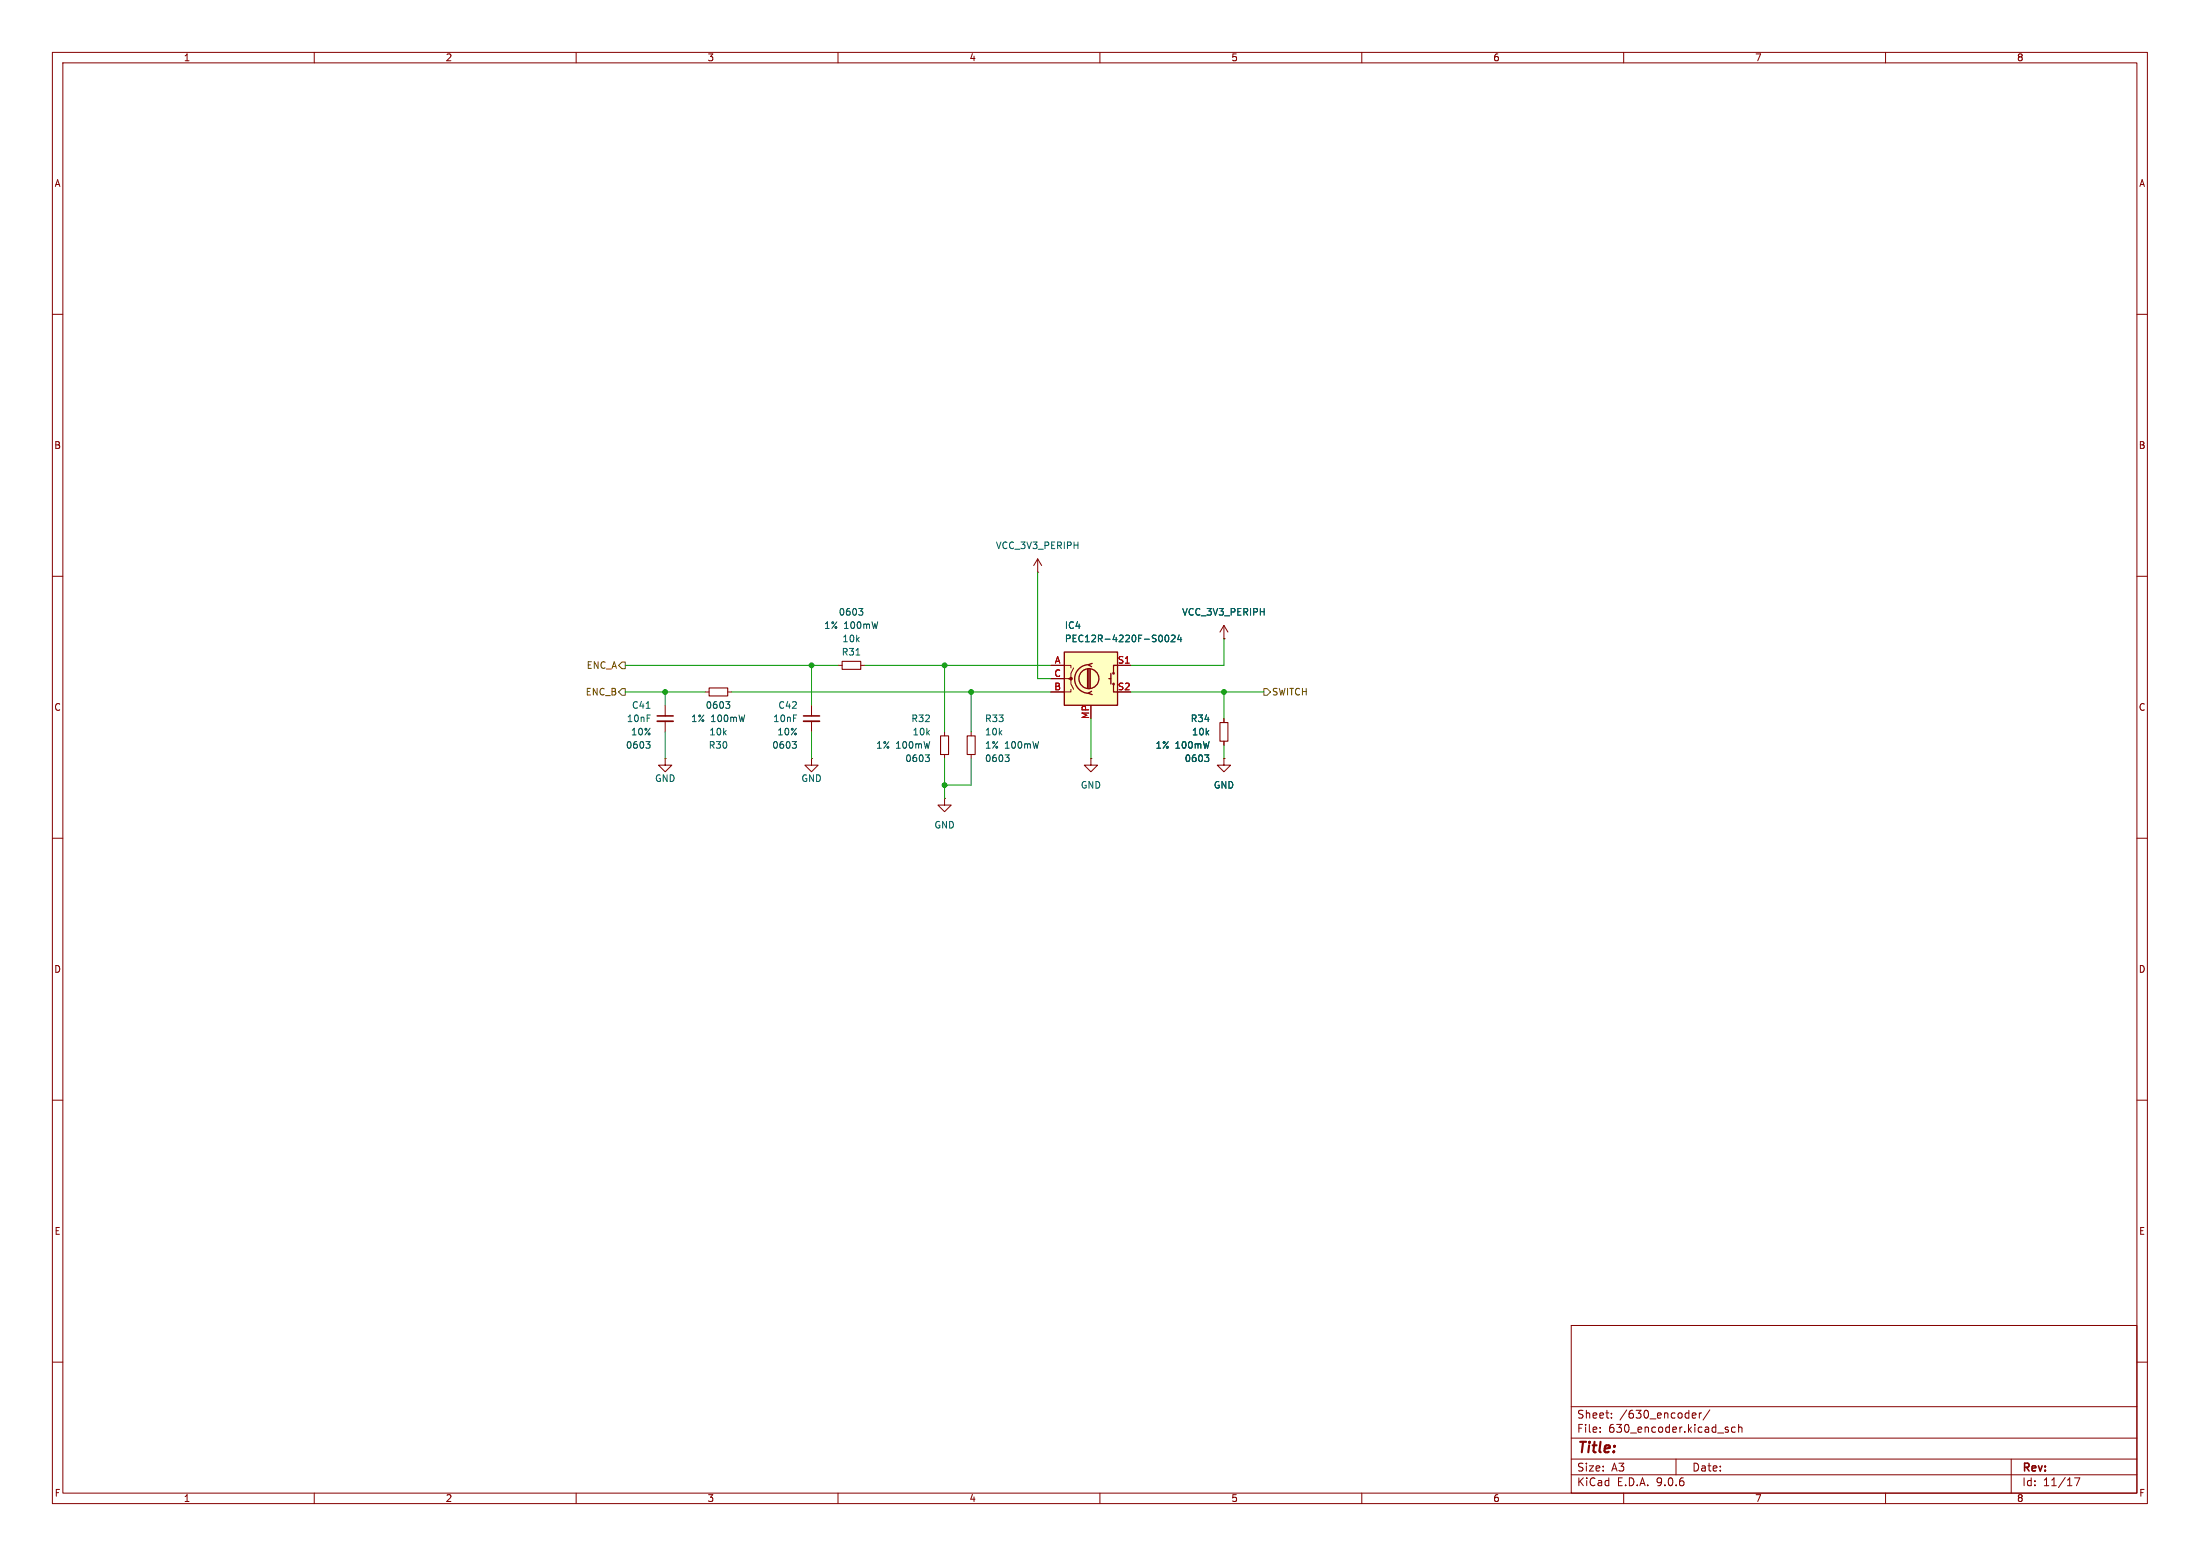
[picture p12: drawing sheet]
(kicad_sch
 (version 20250114)
 (generator "eeschema")
 (generator_version "9.0")
 (paper "A3")
 (lib_symbols
  (symbol "ers-s32-board:C_0603"
   (pin_numbers (hide yes))
   (pin_names
    (offset 0.254) (hide yes)) (exclude_from_sim no) (in_bom yes) (on_board yes)
   (property "Reference" "C" (at 1.778 3.048 0) (effects (font (size 1.27 1.27)) (justify left)))
   (property "Value" "C" (at 1.778 1.016 0) (effects (font (size 1.27 1.27)) (justify left)))
   (property "Footprint" "Capacitor_SMD:C_0603_1608Metric" (at -0.254 12.192 0) (effects (font (size 1.27 1.27)) (hide yes)))
   (property "Datasheet" "~" (at 0 0 0) (effects (font (size 1.27 1.27)) (hide yes)))
   (property "Description" "Unpolarized capacitor, small symbol" (at 0 10.414 0) (effects (font (size 1.27 1.27)) (hide yes)))
   (property "Precision" "10%" (at 1.778 -3.048 0) (effects (font (size 1.27 1.27) (color 0 72 72 1)) (justify left)))
   (property "Size" "0603" (at 1.778 -1.016 0) (effects (font (size 1.27 1.27) (color 0 72 72 1)) (justify left)))
   (symbol "C_0603_0_1"
    (polyline (pts (xy -1.524 0.508) (xy 1.524 0.508)) (stroke (width 0.3048) (type default)) (fill (type none)))
    (polyline (pts (xy -1.524 -0.508) (xy 1.524 -0.508)) (stroke (width 0.3302) (type default)) (fill (type none))))
   (symbol "C_0603_1_1"
    (pin passive line (at 0 2.54 270) (length 2.032) (name "~" (effects (font (size 1.27 1.27)))) (number "1" (effects (font (size 1.27 1.27)))))
    (pin passive line (at 0 -2.54 90) (length 2.032) (name "~" (effects (font (size 1.27 1.27)))) (number "2" (effects (font (size 1.27 1.27))))))
   (embedded_fonts no))
  (symbol "ers-s32-board:PEC12R-4220F-S0024"
   (pin_names (hide yes)) (exclude_from_sim no) (in_bom yes) (on_board yes)
   (property "Reference" "IC" (at 0 5.08 0) (effects (font (size 1.27 1.27)) (justify left top)))
   (property "Value" "PEC12R-4220F-S0024" (at 0 2.54 0) (effects (font (size 1.27 1.27)) (justify left top)))
   (property "Footprint" "ers-s32-board:PEC12R-4220F-S0024" (at 0 12.7 0) (effects (font (size 1.27 1.27)) (hide yes)))
   (property "Datasheet" "https://componentsearchengine.com/Datasheets/5/PEC12R-4220F-S0024.pdf" (at 0 15.24 0) (effects (font (size 1.27 1.27)) (hide yes)))
   (property "Description" "Bourns 24 Pulse Incremental Mechanical Rotary Encoder with a 6 mm Flat Shaft (Not Indexed), Through Hole" (at 0 20.32 0) (effects (font (size 1.27 1.27)) (hide yes)))
   (property "Manufacturer_Name" "Bourns" (at 0 17.78 0) (effects (font (size 1.27 1.27)) (hide yes)))
   (property "ManID" "PEC12R-4220F-S0024" (at 0 22.86 0) (effects (font (size 1.27 1.27)) (hide yes)))
   (property "Mouser" "652-PEC12R-4220F-S24" (at 0 25.4 0) (effects (font (size 1.27 1.27)) (hide yes)))
   (symbol "PEC12R-4220F-S0024_0_1"
    (rectangle (start 0 0) (end 10.16 -10.16) (stroke (width 0.254) (type default)) (fill (type background)))
    (polyline (pts (xy 0 -2.54) (xy 1.27 -2.54) (xy 1.27 -3.048)) (stroke (width 0) (type default)) (fill (type none)))
    (polyline (pts (xy 0 -5.08) (xy 1.27 -5.08) (xy 1.27 -6.096) (xy 1.778 -7.112)) (stroke (width 0) (type default)) (fill (type none)))
    (polyline (pts (xy 0 -7.62) (xy 1.27 -7.62) (xy 1.27 -7.112)) (stroke (width 0) (type default)) (fill (type none)))
    (polyline (pts (xy 0.762 -5.08) (xy 1.27 -5.08) (xy 1.27 -4.064) (xy 1.778 -3.048)) (stroke (width 0) (type default)) (fill (type none)))
    (circle (center 1.27 -5.08) (radius 0.254) (stroke (width 0) (type default)) (fill (type outline)))
    (polyline (pts (xy 4.445 -6.858) (xy 4.445 -3.302)) (stroke (width 0.254) (type default)) (fill (type none)))
    (circle (center 4.699 -5.08) (radius 1.905) (stroke (width 0.254) (type default)) (fill (type none)))
    (polyline (pts (xy 4.699 -6.858) (xy 4.699 -3.302)) (stroke (width 0.254) (type default)) (fill (type none)))
    (arc (start 4.699 -7.874) (mid 1.9812 -5.1435) (end 4.699 -2.413) (stroke (width 0.254) (type default)) (fill (type none)))
    (polyline (pts (xy 4.953 -3.302) (xy 4.953 -6.858)) (stroke (width 0.254) (type default)) (fill (type none)))
    (polyline (pts (xy 5.334 -2.159) (xy 4.572 -2.413) (xy 5.207 -2.794)) (stroke (width 0.254) (type default)) (fill (type none)))
    (polyline (pts (xy 5.334 -8.128) (xy 4.572 -7.874) (xy 5.207 -7.493)) (stroke (width 0.254) (type default)) (fill (type none)))
    (polyline (pts (xy 8.89 -4.064) (xy 8.89 -6.096)) (stroke (width 0.254) (type default)) (fill (type none)))
    (polyline (pts (xy 8.89 -5.08) (xy 8.509 -5.08)) (stroke (width 0.254) (type default)) (fill (type none)))
    (circle (center 9.398 -4.064) (radius 0.127) (stroke (width 0.254) (type default)) (fill (type none)))
    (circle (center 9.398 -6.096) (radius 0.127) (stroke (width 0.254) (type default)) (fill (type none)))
    (polyline (pts (xy 10.16 -2.54) (xy 9.398 -2.54) (xy 9.398 -4.064)) (stroke (width 0.254) (type default)) (fill (type none)))
    (polyline (pts (xy 10.16 -7.62) (xy 9.398 -7.62) (xy 9.398 -6.096)) (stroke (width 0.254) (type default)) (fill (type none))))
   (symbol "PEC12R-4220F-S0024_1_1"
    (pin passive line (at -2.54 -2.54 0) (length 2.54) (name "A" (effects (font (size 1.27 1.27)))) (number "A" (effects (font (size 1.27 1.27)))))
    (pin passive line (at -2.54 -5.08 0) (length 2.54) (name "C" (effects (font (size 1.27 1.27)))) (number "C" (effects (font (size 1.27 1.27)))))
    (pin passive line (at -2.54 -7.62 0) (length 2.54) (name "B" (effects (font (size 1.27 1.27)))) (number "B" (effects (font (size 1.27 1.27)))))
    (pin passive line (at 5.08 -12.7 90) (length 2.54) (name "MP" (effects (font (size 1.27 1.27)))) (number "MP" (effects (font (size 1.27 1.27)))))
    (pin passive line (at 12.7 -2.54 180) (length 2.54) (name "S1" (effects (font (size 1.27 1.27)))) (number "S1" (effects (font (size 1.27 1.27)))))
    (pin passive line (at 12.7 -7.62 180) (length 2.54) (name "S2" (effects (font (size 1.27 1.27)))) (number "S2" (effects (font (size 1.27 1.27))))))
   (embedded_fonts no))
  (symbol "ers-s32-board:R_0603"
   (pin_numbers (hide yes))
   (pin_names
    (offset 0.254) (hide yes)) (exclude_from_sim no) (in_bom yes) (on_board yes)
   (property "Reference" "R" (at 0.762 2.286 0) (effects (font (size 1.27 1.27)) (justify left)))
   (property "Value" "R_0603" (at 0.762 0.762 0) (effects (font (size 1.27 1.27)) (justify left)))
   (property "Footprint" "Resistor_SMD:R_0603_1608Metric" (at 0 12.192 0) (effects (font (size 1.27 1.27)) (hide yes)))
   (property "Datasheet" "~" (at 0 0 0) (effects (font (size 1.27 1.27)) (hide yes)))
   (property "Description" "Resistor, small symbol" (at 0 10.414 0) (effects (font (size 1.27 1.27)) (hide yes)))
   (property "Precision" "1% 100mW" (at 0.762 -2.794 0) (effects (font (size 1.27 1.27) (color 0 72 72 1)) (justify left)))
   (property "Size" "0603" (at 0.762 -1.016 0) (effects (font (size 1.27 1.27) (color 0 72 72 1)) (justify left)))
   (symbol "R_0603_0_1"
    (rectangle (start -0.762 1.778) (end 0.762 -1.778) (stroke (width 0.2032) (type default)) (fill (type none))))
   (symbol "R_0603_1_1"
    (pin passive line (at 0 2.54 270) (length 0.762) (name "~" (effects (font (size 1.27 1.27)))) (number "1" (effects (font (size 1.27 1.27)))))
    (pin passive line (at 0 -2.54 90) (length 0.762) (name "~" (effects (font (size 1.27 1.27)))) (number "2" (effects (font (size 1.27 1.27))))))
   (embedded_fonts no))
  (symbol "ers-s32-board:VCC_3V3_PERIPH"
   (power)
   (pin_numbers (hide yes))
   (pin_names
    (offset 0) (hide yes)) (exclude_from_sim no) (in_bom yes) (on_board yes)
   (property "Reference" "#PWR" (at 0 10.16 0) (effects (font (size 1.27 1.27)) (hide yes)))
   (property "Value" "VCC_3V3_PERIPH" (at 0 3.556 0) (effects (font (size 1.27 1.27))))
   (property "Footprint" "" (at 0 0 0) (effects (font (size 1.27 1.27)) (hide yes)))
   (property "Datasheet" "" (at 0 0 0) (effects (font (size 1.27 1.27)) (hide yes)))
   (property "Description" "Power symbol creates a global label with name \"VCC_3V3_PERIPH\"" (at 0 7.62 0) (effects (font (size 1.27 1.27)) (hide yes)))
   (symbol "VCC_3V3_PERIPH_0_1"
    (polyline (pts (xy -0.762 1.27) (xy 0 2.54)) (stroke (width 0) (type default)) (fill (type none)))
    (polyline (pts (xy 0 2.54) (xy 0.762 1.27)) (stroke (width 0) (type default)) (fill (type none)))
    (polyline (pts (xy 0 0) (xy 0 2.54)) (stroke (width 0) (type default)) (fill (type none))))
   (symbol "VCC_3V3_PERIPH_1_1"
    (pin power_in line (at 0 0 90) (length 0) (name "~" (effects (font (size 1.27 1.27)))) (number "1" (effects (font (size 1.27 1.27))))))
   (embedded_fonts no))
  (symbol "power:GND"
   (power)
   (pin_numbers (hide yes))
   (pin_names
    (offset 0) (hide yes)) (exclude_from_sim no) (in_bom yes) (on_board yes)
   (property "Reference" "#PWR" (at 0 -6.35 0) (effects (font (size 1.27 1.27)) (hide yes)))
   (property "Value" "GND" (at 0 -3.81 0) (effects (font (size 1.27 1.27))))
   (property "Footprint" "" (at 0 0 0) (effects (font (size 1.27 1.27)) (hide yes)))
   (property "Datasheet" "" (at 0 0 0) (effects (font (size 1.27 1.27)) (hide yes)))
   (property "Description" "Power symbol creates a global label with name \"GND\" , ground" (at 0 0 0) (effects (font (size 1.27 1.27)) (hide yes)))
   (symbol "GND_0_1"
    (polyline (pts (xy 0 0) (xy 0 -1.27) (xy 1.27 -1.27) (xy 0 -2.54) (xy -1.27 -1.27) (xy 0 -1.27)) (stroke (width 0) (type default)) (fill (type none))))
   (symbol "GND_1_1"
    (pin power_in line (at 0 0 270) (length 0) (name "~" (effects (font (size 1.27 1.27)))) (number "1" (effects (font (size 1.27 1.27))))))
   (embedded_fonts no)))
 (junction
  (at 185.42 132.08)
  (diameter 0)
  (color 0 0 0 0))
 (junction
  (at 233.68 132.08)
  (diameter 0)
  (color 0 0 0 0))
 (junction
  (at 154.94 127)
  (diameter 0)
  (color 0 0 0 0))
 (junction
  (at 180.34 149.86)
  (diameter 0)
  (color 0 0 0 0))
 (junction
  (at 127 132.08)
  (diameter 0)
  (color 0 0 0 0))
 (junction
  (at 180.34 127)
  (diameter 0)
  (color 0 0 0 0))
 (wire
  (pts (xy 185.42 132.08) (xy 200.66 132.08))
  (stroke (width 0) (type default)))
 (wire
  (pts (xy 139.7 132.08) (xy 185.42 132.08))
  (stroke (width 0) (type default)))
 (wire
  (pts (xy 127 132.08) (xy 134.62 132.08))
  (stroke (width 0) (type default)))
 (wire
  (pts (xy 127 132.08) (xy 127 134.62))
  (stroke (width 0) (type default)))
 (wire
  (pts (xy 233.68 121.92) (xy 233.68 127))
  (stroke (width 0) (type default)))
 (wire
  (pts (xy 198.12 109.22) (xy 198.12 129.54))
  (stroke (width 0) (type default)))
 (wire
  (pts (xy 200.66 129.54) (xy 198.12 129.54))
  (stroke (width 0) (type default)))
 (wire
  (pts (xy 233.68 132.08) (xy 233.68 137.16))
  (stroke (width 0) (type default)))
 (wire
  (pts (xy 180.34 127) (xy 180.34 139.7))
  (stroke (width 0) (type default)))
 (wire
  (pts (xy 127 139.7) (xy 127 144.78))
  (stroke (width 0) (type default)))
 (wire
  (pts (xy 180.34 144.78) (xy 180.34 149.86))
  (stroke (width 0) (type default)))
 (wire
  (pts (xy 119.38 127) (xy 154.94 127))
  (stroke (width 0) (type default)))
 (wire
  (pts (xy 154.94 127) (xy 160.02 127))
  (stroke (width 0) (type default)))
 (wire
  (pts (xy 233.68 132.08) (xy 241.3 132.08))
  (stroke (width 0) (type default)))
 (wire
  (pts (xy 208.28 137.16) (xy 208.28 144.78))
  (stroke (width 0) (type default)))
 (wire
  (pts (xy 154.94 139.7) (xy 154.94 144.78))
  (stroke (width 0) (type default)))
 (wire
  (pts (xy 233.68 127) (xy 215.9 127))
  (stroke (width 0) (type default)))
 (wire
  (pts (xy 185.42 132.08) (xy 185.42 139.7))
  (stroke (width 0) (type default)))
 (wire
  (pts (xy 165.1 127) (xy 180.34 127))
  (stroke (width 0) (type default)))
 (wire
  (pts (xy 233.68 142.24) (xy 233.68 144.78))
  (stroke (width 0) (type default)))
 (wire
  (pts (xy 119.38 132.08) (xy 127 132.08))
  (stroke (width 0) (type default)))
 (wire
  (pts (xy 215.9 132.08) (xy 233.68 132.08))
  (stroke (width 0) (type default)))
 (wire
  (pts (xy 185.42 144.78) (xy 185.42 149.86))
  (stroke (width 0) (type default)))
 (wire
  (pts (xy 180.34 149.86) (xy 185.42 149.86))
  (stroke (width 0) (type default)))
 (wire
  (pts (xy 180.34 127) (xy 200.66 127))
  (stroke (width 0) (type default)))
 (wire
  (pts (xy 154.94 127) (xy 154.94 134.62))
  (stroke (width 0) (type default)))
 (wire
  (pts (xy 180.34 149.86) (xy 180.34 152.4))
  (stroke (width 0) (type default)))
 (hierarchical_label "ENC_B"
  (shape output)
  (at 119.38 132.08 180)
  (effects (font (size 1.27 1.27)) (justify right)))
 (hierarchical_label "SWITCH"
  (shape output)
  (at 241.3 132.08 0)
  (effects (font (size 1.27 1.27)) (justify left)))
 (hierarchical_label "ENC_A"
  (shape output)
  (at 119.38 127 180)
  (effects (font (size 1.27 1.27)) (justify right)))
 (symbol
  (lib_id "power:GND")
  (at 233.68 144.78 0)
  (unit 1)
  (exclude_from_sim no)
  (in_bom yes)
  (on_board yes)
  (dnp no)
  (fields_autoplaced yes)
  (property "Reference" "#PWR092" (at 233.68 151.13 0) (effects (font (size 1.27 1.27)) (hide yes)))
  (property "Value" "GND" (at 233.68 149.86 0) (effects (font (size 1.27 1.27))))
  (property "Footprint" "" (at 233.68 144.78 0) (effects (font (size 1.27 1.27)) (hide yes)))
  (property "Datasheet" "" (at 233.68 144.78 0) (effects (font (size 1.27 1.27)) (hide yes)))
  (property "Description" "Power symbol creates a global label with name \"GND\" , ground" (at 233.68 144.78 0) (effects (font (size 1.27 1.27)) (hide yes)))
  (pin "1"))
 (symbol
  (lib_id "ers-s32-board:C_0603")
  (at 154.94 137.16 0)
  (unit 1)
  (exclude_from_sim no)
  (in_bom yes)
  (on_board yes)
  (dnp no)
  (property "Reference" "C42" (at 152.4 134.62 0) (effects (font (size 1.27 1.27)) (justify right)))
  (property "Value" "10nF" (at 152.4 137.16 0) (effects (font (size 1.27 1.27)) (justify right)))
  (property "Footprint" "Capacitor_SMD:C_0603_1608Metric_Pad1.08x0.95mm_HandSolder" (at 154.686 124.968 0) (effects (font (size 1.27 1.27)) (hide yes)))
  (property "Datasheet" "~" (at 154.94 137.16 0) (effects (font (size 1.27 1.27)) (hide yes)))
  (property "Description" "Unpolarized capacitor, small symbol" (at 154.94 126.746 0) (effects (font (size 1.27 1.27)) (hide yes)))
  (property "Precision" "10%" (at 152.4 139.7 0) (effects (font (size 1.27 1.27) (color 0 72 72 1)) (justify right)))
  (property "Size" "0603" (at 152.4 142.24 0) (effects (font (size 1.27 1.27) (color 0 72 72 1)) (justify right)))
  (property "Mouser" "" (at 154.94 137.16 0) (effects (font (size 1.27 1.27)) (hide yes)))
  (property "DigiKey" "" (at 154.94 137.16 0) (effects (font (size 1.27 1.27))))
  (property "JLCPCB Part" "C57112" (at 154.94 137.16 0) (effects (font (size 1.27 1.27)) (hide yes)))
  (property "ManID" "0603B103K500NT" (at 154.94 137.16 0) (effects (font (size 1.27 1.27)) (hide yes)))
  (pin "2")
  (pin "1"))
 (symbol
  (lib_id "ers-s32-board:R_0603")
  (at 185.42 142.24 0)
  (unit 1)
  (exclude_from_sim no)
  (in_bom yes)
  (on_board yes)
  (dnp no)
  (property "Reference" "R33" (at 187.96 137.16 0) (effects (font (size 1.27 1.27)) (justify left)))
  (property "Value" "10k" (at 187.96 139.7 0) (effects (font (size 1.27 1.27)) (justify left)))
  (property "Footprint" "Resistor_SMD:R_0603_1608Metric_Pad0.98x0.95mm_HandSolder" (at 185.42 130.048 0) (effects (font (size 1.27 1.27)) (hide yes)))
  (property "Datasheet" "~" (at 185.42 142.24 0) (effects (font (size 1.27 1.27)) (hide yes)))
  (property "Description" "Resistor, small symbol" (at 185.42 131.826 0) (effects (font (size 1.27 1.27)) (hide yes)))
  (property "Precision" "1% 100mW" (at 187.96 142.24 0) (effects (font (size 1.27 1.27) (color 0 72 72 1)) (justify left)))
  (property "Size" "0603" (at 187.96 144.78 0) (effects (font (size 1.27 1.27) (color 0 72 72 1)) (justify left)))
  (property "DigiKey" "" (at 185.42 142.24 0) (effects (font (size 1.27 1.27))))
  (property "Mouser" "" (at 185.42 142.24 0) (effects (font (size 1.27 1.27)) (hide yes)))
  (property "JLCPCB Part" "C25804" (at 185.42 142.24 0) (effects (font (size 1.27 1.27)) (hide yes)))
  (property "ManID" "0603WAF1002T5E" (at 185.42 142.24 0) (effects (font (size 1.27 1.27)) (hide yes)))
  (pin "2")
  (pin "1"))
 (symbol
  (lib_id "ers-s32-board:VCC_3V3_PERIPH")
  (at 198.12 109.22 0)
  (unit 1)
  (exclude_from_sim no)
  (in_bom yes)
  (on_board yes)
  (dnp no)
  (fields_autoplaced yes)
  (property "Reference" "#PWR089" (at 198.12 99.06 0) (effects (font (size 1.27 1.27)) (hide yes)))
  (property "Value" "VCC_3V3_PERIPH" (at 198.12 104.14 0) (effects (font (size 1.27 1.27))))
  (property "Footprint" "" (at 198.12 109.22 0) (effects (font (size 1.27 1.27)) (hide yes)))
  (property "Datasheet" "" (at 198.12 109.22 0) (effects (font (size 1.27 1.27)) (hide yes)))
  (property "Description" "Power symbol creates a global label with name \"VCC_3V3_PERIPH\"" (at 198.12 101.6 0) (effects (font (size 1.27 1.27)) (hide yes)))
  (pin "1"))
 (symbol
  (lib_id "power:GND")
  (at 154.94 144.78 0)
  (mirror y)
  (unit 1)
  (exclude_from_sim no)
  (in_bom yes)
  (on_board yes)
  (dnp no)
  (property "Reference" "#PWR087" (at 154.94 151.13 0) (effects (font (size 1.27 1.27)) (hide yes)))
  (property "Value" "GND" (at 154.94 148.59 0) (effects (font (size 1.27 1.27))))
  (property "Footprint" "" (at 154.94 144.78 0) (effects (font (size 1.27 1.27)) (hide yes)))
  (property "Datasheet" "" (at 154.94 144.78 0) (effects (font (size 1.27 1.27)) (hide yes)))
  (property "Description" "Power symbol creates a global label with name \"GND\" , ground" (at 154.94 144.78 0) (effects (font (size 1.27 1.27)) (hide yes)))
  (pin "1"))
 (symbol
  (lib_id "power:GND")
  (at 180.34 152.4 0)
  (unit 1)
  (exclude_from_sim no)
  (in_bom yes)
  (on_board yes)
  (dnp no)
  (fields_autoplaced yes)
  (property "Reference" "#PWR088" (at 180.34 158.75 0) (effects (font (size 1.27 1.27)) (hide yes)))
  (property "Value" "GND" (at 180.34 157.48 0) (effects (font (size 1.27 1.27))))
  (property "Footprint" "" (at 180.34 152.4 0) (effects (font (size 1.27 1.27)) (hide yes)))
  (property "Datasheet" "" (at 180.34 152.4 0) (effects (font (size 1.27 1.27)) (hide yes)))
  (property "Description" "Power symbol creates a global label with name \"GND\" , ground" (at 180.34 152.4 0) (effects (font (size 1.27 1.27)) (hide yes)))
  (pin "1"))
 (symbol
  (lib_id "ers-s32-board:R_0603")
  (at 233.68 139.7 0)
  (unit 1)
  (exclude_from_sim no)
  (in_bom yes)
  (on_board yes)
  (dnp no)
  (property "Reference" "R34" (at 231.14 137.16 0) (effects (font (size 1.27 1.27)) (justify right)))
  (property "Value" "10k" (at 231.14 139.7 0) (effects (font (size 1.27 1.27)) (justify right)))
  (property "Footprint" "Resistor_SMD:R_0603_1608Metric_Pad0.98x0.95mm_HandSolder" (at 233.68 127.508 0) (effects (font (size 1.27 1.27)) (hide yes)))
  (property "Datasheet" "~" (at 233.68 139.7 0) (effects (font (size 1.27 1.27)) (hide yes)))
  (property "Description" "Resistor, small symbol" (at 233.68 129.286 0) (effects (font (size 1.27 1.27)) (hide yes)))
  (property "Precision" "1% 100mW" (at 231.14 142.24 0) (effects (font (size 1.27 1.27) (color 0 72 72 1)) (justify right)))
  (property "Size" "0603" (at 231.14 144.78 0) (effects (font (size 1.27 1.27) (color 0 72 72 1)) (justify right)))
  (property "DigiKey" "" (at 233.68 139.7 0) (effects (font (size 1.27 1.27))))
  (property "Mouser" "" (at 233.68 139.7 0) (effects (font (size 1.27 1.27)) (hide yes)))
  (property "JLCPCB Part" "C25804" (at 233.68 139.7 0) (effects (font (size 1.27 1.27)) (hide yes)))
  (property "ManID" "0603WAF1002T5E" (at 233.68 139.7 0) (effects (font (size 1.27 1.27)) (hide yes)))
  (pin "2")
  (pin "1"))
 (symbol
  (lib_id "ers-s32-board:C_0603")
  (at 127 137.16 0)
  (unit 1)
  (exclude_from_sim no)
  (in_bom yes)
  (on_board yes)
  (dnp no)
  (property "Reference" "C41" (at 124.46 134.62 0) (effects (font (size 1.27 1.27)) (justify right)))
  (property "Value" "10nF" (at 124.46 137.16 0) (effects (font (size 1.27 1.27)) (justify right)))
  (property "Footprint" "Capacitor_SMD:C_0603_1608Metric_Pad1.08x0.95mm_HandSolder" (at 126.746 124.968 0) (effects (font (size 1.27 1.27)) (hide yes)))
  (property "Datasheet" "~" (at 127 137.16 0) (effects (font (size 1.27 1.27)) (hide yes)))
  (property "Description" "Unpolarized capacitor, small symbol" (at 127 126.746 0) (effects (font (size 1.27 1.27)) (hide yes)))
  (property "Precision" "10%" (at 124.46 139.7 0) (effects (font (size 1.27 1.27) (color 0 72 72 1)) (justify right)))
  (property "Size" "0603" (at 124.46 142.24 0) (effects (font (size 1.27 1.27) (color 0 72 72 1)) (justify right)))
  (property "Mouser" "" (at 127 137.16 0) (effects (font (size 1.27 1.27)) (hide yes)))
  (property "DigiKey" "" (at 127 137.16 0) (effects (font (size 1.27 1.27))))
  (property "JLCPCB Part" "C57112" (at 127 137.16 0) (effects (font (size 1.27 1.27)) (hide yes)))
  (property "ManID" "0603B103K500NT" (at 127 137.16 0) (effects (font (size 1.27 1.27)) (hide yes)))
  (pin "2")
  (pin "1"))
 (symbol
  (lib_id "ers-s32-board:R_0603")
  (at 180.34 142.24 0)
  (unit 1)
  (exclude_from_sim no)
  (in_bom yes)
  (on_board yes)
  (dnp no)
  (property "Reference" "R32" (at 177.8 137.16 0) (effects (font (size 1.27 1.27)) (justify right)))
  (property "Value" "10k" (at 177.8 139.7 0) (effects (font (size 1.27 1.27)) (justify right)))
  (property "Footprint" "Resistor_SMD:R_0603_1608Metric_Pad0.98x0.95mm_HandSolder" (at 180.34 130.048 0) (effects (font (size 1.27 1.27)) (hide yes)))
  (property "Datasheet" "~" (at 180.34 142.24 0) (effects (font (size 1.27 1.27)) (hide yes)))
  (property "Description" "Resistor, small symbol" (at 180.34 131.826 0) (effects (font (size 1.27 1.27)) (hide yes)))
  (property "Precision" "1% 100mW" (at 177.8 142.24 0) (effects (font (size 1.27 1.27) (color 0 72 72 1)) (justify right)))
  (property "Size" "0603" (at 177.8 144.78 0) (effects (font (size 1.27 1.27) (color 0 72 72 1)) (justify right)))
  (property "DigiKey" "" (at 180.34 142.24 0) (effects (font (size 1.27 1.27))))
  (property "Mouser" "" (at 180.34 142.24 0) (effects (font (size 1.27 1.27)) (hide yes)))
  (property "JLCPCB Part" "C25804" (at 180.34 142.24 0) (effects (font (size 1.27 1.27)) (hide yes)))
  (property "ManID" "0603WAF1002T5E" (at 180.34 142.24 0) (effects (font (size 1.27 1.27)) (hide yes)))
  (pin "2")
  (pin "1"))
 (symbol
  (lib_id "power:GND")
  (at 208.28 144.78 0)
  (unit 1)
  (exclude_from_sim no)
  (in_bom yes)
  (on_board yes)
  (dnp no)
  (fields_autoplaced yes)
  (property "Reference" "#PWR090" (at 208.28 151.13 0) (effects (font (size 1.27 1.27)) (hide yes)))
  (property "Value" "GND" (at 208.28 149.86 0) (effects (font (size 1.27 1.27))))
  (property "Footprint" "" (at 208.28 144.78 0) (effects (font (size 1.27 1.27)) (hide yes)))
  (property "Datasheet" "" (at 208.28 144.78 0) (effects (font (size 1.27 1.27)) (hide yes)))
  (property "Description" "Power symbol creates a global label with name \"GND\" , ground" (at 208.28 144.78 0) (effects (font (size 1.27 1.27)) (hide yes)))
  (pin "1"))
 (symbol
  (lib_id "power:GND")
  (at 127 144.78 0)
  (mirror y)
  (unit 1)
  (exclude_from_sim no)
  (in_bom yes)
  (on_board yes)
  (dnp no)
  (property "Reference" "#PWR086" (at 127 151.13 0) (effects (font (size 1.27 1.27)) (hide yes)))
  (property "Value" "GND" (at 127 148.59 0) (effects (font (size 1.27 1.27))))
  (property "Footprint" "" (at 127 144.78 0) (effects (font (size 1.27 1.27)) (hide yes)))
  (property "Datasheet" "" (at 127 144.78 0) (effects (font (size 1.27 1.27)) (hide yes)))
  (property "Description" "Power symbol creates a global label with name \"GND\" , ground" (at 127 144.78 0) (effects (font (size 1.27 1.27)) (hide yes)))
  (pin "1"))
 (symbol
  (lib_id "ers-s32-board:VCC_3V3_PERIPH")
  (at 233.68 121.92 0)
  (unit 1)
  (exclude_from_sim no)
  (in_bom yes)
  (on_board yes)
  (dnp no)
  (fields_autoplaced yes)
  (property "Reference" "#PWR091" (at 233.68 111.76 0) (effects (font (size 1.27 1.27)) (hide yes)))
  (property "Value" "VCC_3V3_PERIPH" (at 233.68 116.84 0) (effects (font (size 1.27 1.27))))
  (property "Footprint" "" (at 233.68 121.92 0) (effects (font (size 1.27 1.27)) (hide yes)))
  (property "Datasheet" "" (at 233.68 121.92 0) (effects (font (size 1.27 1.27)) (hide yes)))
  (property "Description" "Power symbol creates a global label with name \"VCC_3V3_PERIPH\"" (at 233.68 114.3 0) (effects (font (size 1.27 1.27)) (hide yes)))
  (pin "1"))
 (symbol
  (lib_id "ers-s32-board:PEC12R-4220F-S0024")
  (at 203.2 124.46 0)
  (unit 1)
  (exclude_from_sim no)
  (in_bom no)
  (on_board yes)
  (dnp no)
  (property "Reference" "IC4" (at 203.2 119.38 0) (effects (font (size 1.27 1.27)) (justify left)))
  (property "Value" "PEC12R-4220F-S0024" (at 203.2 121.92 0) (effects (font (size 1.27 1.27)) (justify left)))
  (property "Footprint" "ers-s32-board:PEC12R-4220F-S0024" (at 203.2 111.76 0) (effects (font (size 1.27 1.27)) (hide yes)))
  (property "Datasheet" "https://componentsearchengine.com/Datasheets/5/PEC12R-4220F-S0024.pdf" (at 203.2 109.22 0) (effects (font (size 1.27 1.27)) (hide yes)))
  (property "Description" "Bourns 24 Pulse Incremental Mechanical Rotary Encoder with a 6 mm Flat Shaft (Not Indexed), Through Hole" (at 203.2 104.14 0) (effects (font (size 1.27 1.27)) (hide yes)))
  (property "Manufacturer_Name" "Bourns" (at 203.2 106.68 0) (effects (font (size 1.27 1.27)) (hide yes)))
  (property "ManID" "PEC12R-4220F-S0024" (at 203.2 101.6 0) (effects (font (size 1.27 1.27)) (hide yes)))
  (property "Mouser" "652-PEC12R-4220F-S24" (at 203.2 99.06 0) (effects (font (size 1.27 1.27)) (hide yes)))
  (property "DigiKey" "" (at 203.2 124.46 0) (effects (font (size 1.27 1.27))))
  (property "JLCPCB Part" "C18164805" (at 203.2 124.46 0) (effects (font (size 1.27 1.27)) (hide yes)))
  (pin "S2")
  (pin "C")
  (pin "A")
  (pin "MP")
  (pin "S1")
  (pin "B"))
 (symbol
  (lib_id "ers-s32-board:R_0603")
  (at 162.56 127 270)
  (unit 1)
  (exclude_from_sim no)
  (in_bom yes)
  (on_board yes)
  (dnp no)
  (property "Reference" "R31" (at 162.56 124.46 90) (effects (font (size 1.27 1.27))))
  (property "Value" "10k" (at 162.56 121.92 90) (effects (font (size 1.27 1.27))))
  (property "Footprint" "Resistor_SMD:R_0603_1608Metric_Pad0.98x0.95mm_HandSolder" (at 174.752 127 0) (effects (font (size 1.27 1.27)) (hide yes)))
  (property "Datasheet" "~" (at 162.56 127 0) (effects (font (size 1.27 1.27)) (hide yes)))
  (property "Description" "Resistor, small symbol" (at 172.974 127 0) (effects (font (size 1.27 1.27)) (hide yes)))
  (property "Precision" "1% 100mW" (at 162.56 119.38 90) (effects (font (size 1.27 1.27) (color 0 72 72 1))))
  (property "Size" "0603" (at 162.56 116.84 90) (effects (font (size 1.27 1.27) (color 0 72 72 1))))
  (property "DigiKey" "" (at 162.56 127 0) (effects (font (size 1.27 1.27))))
  (property "Mouser" "" (at 162.56 127 0) (effects (font (size 1.27 1.27)) (hide yes)))
  (property "JLCPCB Part" "C25804" (at 162.56 127 0) (effects (font (size 1.27 1.27)) (hide yes)))
  (property "ManID" "0603WAF1002T5E" (at 162.56 127 0) (effects (font (size 1.27 1.27)) (hide yes)))
  (pin "2")
  (pin "1"))
 (symbol
  (lib_id "ers-s32-board:R_0603")
  (at 137.16 132.08 270)
  (unit 1)
  (exclude_from_sim no)
  (in_bom yes)
  (on_board yes)
  (dnp no)
  (property "Reference" "R30" (at 137.16 142.24 90) (effects (font (size 1.27 1.27))))
  (property "Value" "10k" (at 137.16 139.7 90) (effects (font (size 1.27 1.27))))
  (property "Footprint" "Resistor_SMD:R_0603_1608Metric_Pad0.98x0.95mm_HandSolder" (at 149.352 132.08 0) (effects (font (size 1.27 1.27)) (hide yes)))
  (property "Datasheet" "~" (at 137.16 132.08 0) (effects (font (size 1.27 1.27)) (hide yes)))
  (property "Description" "Resistor, small symbol" (at 147.574 132.08 0) (effects (font (size 1.27 1.27)) (hide yes)))
  (property "Precision" "1% 100mW" (at 137.16 137.16 90) (effects (font (size 1.27 1.27) (color 0 72 72 1))))
  (property "Size" "0603" (at 137.16 134.62 90) (effects (font (size 1.27 1.27) (color 0 72 72 1))))
  (property "DigiKey" "" (at 137.16 132.08 0) (effects (font (size 1.27 1.27))))
  (property "Mouser" "" (at 137.16 132.08 0) (effects (font (size 1.27 1.27)) (hide yes)))
  (property "JLCPCB Part" "C25804" (at 137.16 132.08 0) (effects (font (size 1.27 1.27)) (hide yes)))
  (property "ManID" "0603WAF1002T5E" (at 137.16 132.08 0) (effects (font (size 1.27 1.27)) (hide yes)))
  (pin "2")
  (pin "1")))
